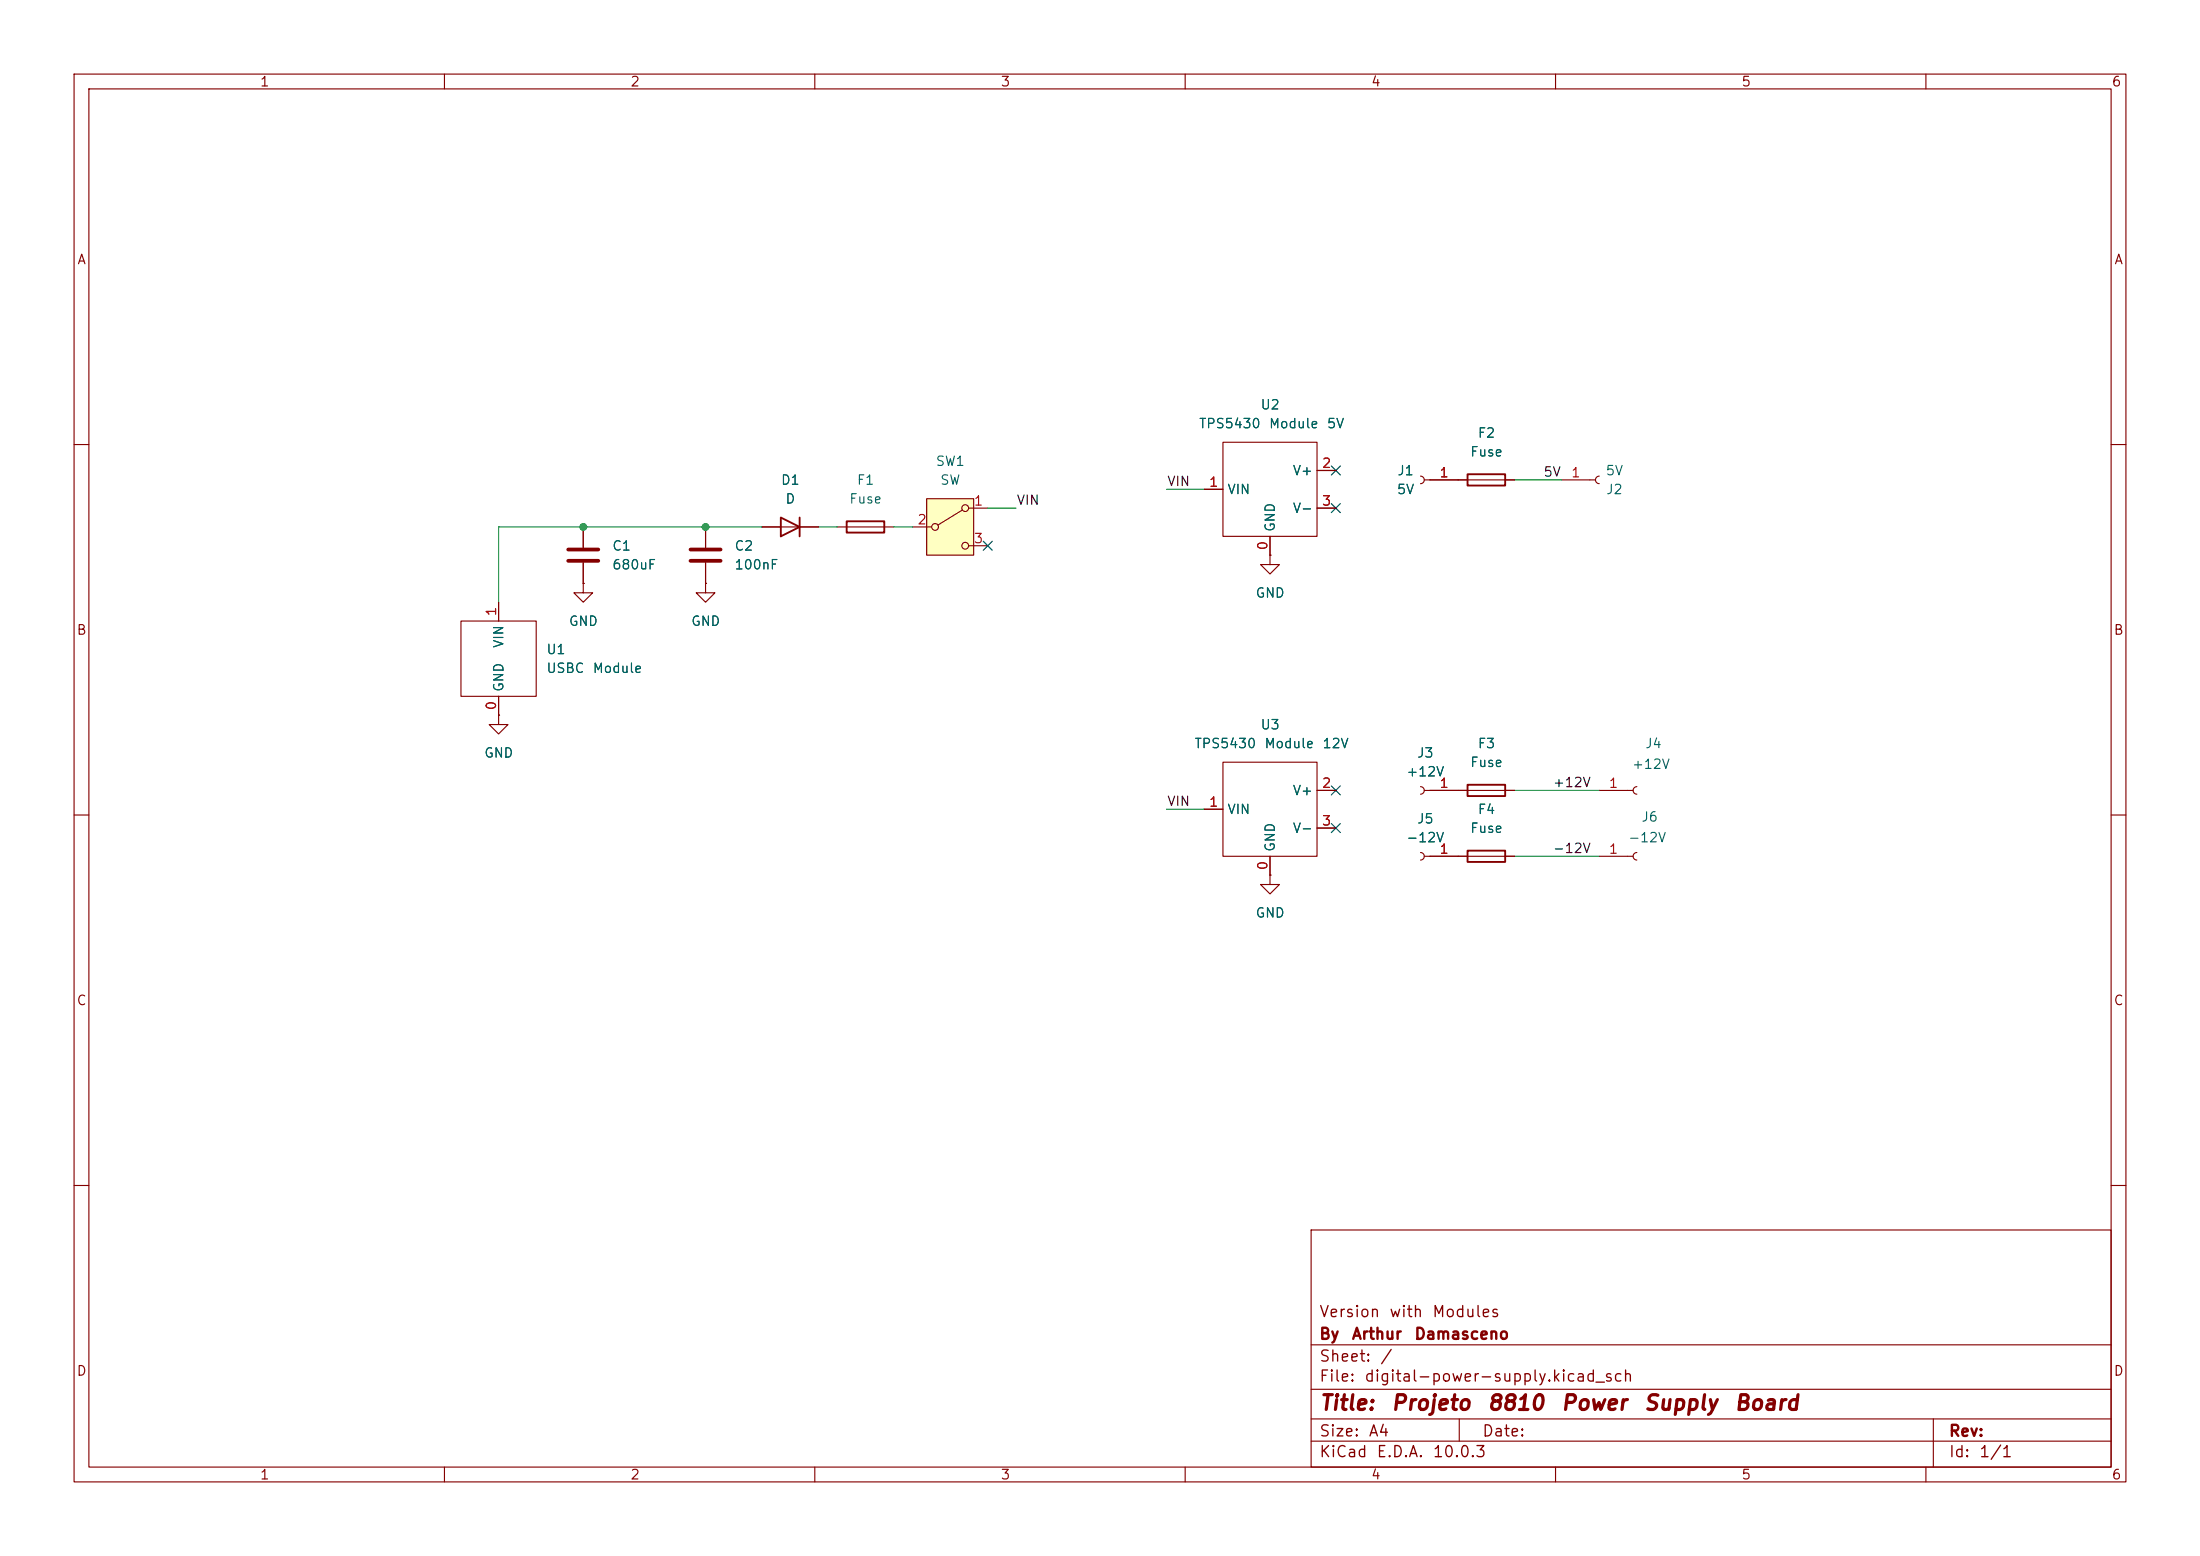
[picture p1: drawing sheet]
<svg xmlns="http://www.w3.org/2000/svg" width="297mm" height="210mm" viewBox="0 0 297 210" stroke-linecap="round" stroke-linejoin="round" font-family="sans-serif">
<g fill="none" stroke="#840000" stroke-width=".15">
<path d="M10 10h277v190h-277zM12 12h273v186h-273zM60 10v2M110 10v2M160 10v2M210 10v2M260 10v2M10 60h2M78.7 78.7v1.3h1.3l-1.3 1.3-1.2-1.3h1.2M78.7 78.7h.1M78.7 71.1v2.8M78.7 75.9v2.8"/>
<path d="M95.2 78.7v1.3h1.3l-1.3 1.3-1.2-1.3h1.2M95.2 78.7h.1M95.2 71.1v2.8M95.2 75.9v2.8M113 71.1h7.6M191.8 64.3a.51 .51 0 0 1 .5 .5 .51 .51 0 0 1-.5 .5M192.3 64.8h12.2M210.8 64.8h4.6M215.9 64.3a.51 .51 0 0 0-.5 .5 .51 .51 0 0 0 .5 .5M285 60h2M62.2 83.8h10.2v10.2h-10.2zM67.3 96.5v1.3h1.3l-1.3 1.3-1.3-1.3h1.3"/>
<path d="M67.3 96.5h.1M67.3 81.3v2.5M67.3 94v2.5M10 110h2M162.6 109.2h2.5M165.1 102.9h12.7v12.7h-12.7zM171.4 118.1v1.3h1.3l-1.3 1.3-1.2-1.3h1.2M171.4 118.1h.1M171.4 115.6v2.5M177.8 106.7h2.5M177.8 111.8h2.5M191.8 115.1a.51 .51 0 0 1 .5 .5 .51 .51 0 0 1-.5 .5"/>
<path d="M191.8 106.2a.51 .51 0 0 1 .5 .5 .51 .51 0 0 1-.5 .5M192.3 106.7h12.2M192.3 115.6h12.2M215.9 106.7h4.6M215.9 115.6h4.6M221 106.2a.51 .51 0 0 0-.5 .5 .51 .51 0 0 0 .5 .5M221 115.1a.51 .51 0 0 0-.5 .5 .51 .51 0 0 0 .5 .5M285 110h2M10 160h2M177 166h108v32h-108zM285 160h2M60 198v2"/>
<path d="M110 198v2M160 198v2M177 194.5h108M177 191.5h108M177 187.5h108M177 181.5h108M197 191.5v3M210 198v2M260 198v2M261 191.5v6.5"/>
</g>
<path d="M76.7 74.2h4.1M76.7 75.7h4.1M93.2 74.2h4.1M93.2 75.7h4.1" fill="none" stroke="#840000" stroke-width=".51"/>
<path d="M114.3 70.4h5.1v1.5h-5.1zM198.1 64h5.1v1.5h-5.1zM198.1 105.9h5.1v1.5h-5.1zM198.1 114.8h5.1v1.5h-5.1z" fill="none" stroke="#840000" stroke-width=".25"/>
<path d="M125.1 67.3h6.3v7.6h-6.3z" fill="#ffffc2"/>
<g fill="none" stroke="#840000" stroke-width=".15">
<path d="M165.1 59.7h12.7v12.7h-12.7zM78.7 78.7h.1M78.7 71.1v2.8M78.7 75.9v2.8M95.2 78.7h.1M95.2 71.1v2.8M95.2 75.9v2.8M102.9 71.1h7.6M123.2 71.1h2.5M125.1 67.3h6.3v7.6h-6.3zM129.9 68.8l-3.3 2.1M130.8 68.6h2.5"/>
<path d="M130.8 73.7h2.5M162.6 66h2.5M171.4 74.9v1.3h1.3l-1.3 1.3-1.2-1.3h1.2M171.4 74.9h.1M171.4 72.4v2.5M177.8 68.6h2.5M177.8 63.5h2.5M193 64.8h5.1M203.2 64.8h1.3M67.3 96.5h.1M67.3 81.3v2.5M67.3 94v2.5"/>
<path d="M162.6 109.2h2.5M171.4 118.1h.1M171.4 115.6v2.5M177.8 106.7h2.5M177.8 111.8h2.5M193 106.7h5.1M193 115.6h5.1M203.2 106.7h1.3M203.2 115.6h1.3"/>
<circle cx="126.2" cy="71.1" r=".46"/>
<circle cx="130.3" cy="68.6" r=".46"/>
<circle cx="130.3" cy="73.7" r=".46"/>
</g>
<path d="M105.4 69.9l2.5 1.2-2.5 1.3zM107.9 69.9v2.5" fill="none" stroke="#840000" stroke-width=".25"/>
<path d="M102.9 71.1h-35.6v10.2M110.5 71.1h2.5M120.6 71.1h2.6M133.3 68.6h3.9M157.5 66h5.1M204.5 64.8h6.3M157.5 109.2h5.1M204.5 106.7h11.4M204.5 115.6h11.4" fill="none" stroke="#009600" stroke-width=".15"/>
<path d="M132.7 73.1l1.3 1.2M134 73.1l-1.3 1.2M179.7 68l1.2 1.2M179.7 62.9l1.2 1.2M180.9 68l-1.2 1.2M180.9 62.9l-1.2 1.2M179.7 111.2l1.2 1.2M179.7 106.1l1.2 1.2M180.9 111.2l-1.2 1.2M180.9 106.1l-1.2 1.2" fill="none" stroke="#000084" stroke-width=".15"/>
<g fill="#009600" stroke="#009600" stroke-width=".14">
<circle cx="78.7" cy="71.1" r=".46"/>
<circle cx="95.2" cy="71.1" r=".46"/>
</g>
<g font-size="2" fill="#840000">
<text x="178" y="190.8">Title:</text>
<text x="187.7" y="190.8">Projeto</text>
<text x="200.7" y="190.8">8810</text>
<text x="210.6" y="190.8">Power</text>
<text x="221.8" y="190.8">Supply</text>
<text x="234" y="190.8">Board</text>
</g>
<g font-size="1.5" fill="#840000">
<text x="178" y="178.2">Version</text>
<text x="187.4" y="178.2">with</text>
<text x="193.2" y="178.2">Modules</text>
<text x="178" y="184.2">Sheet:</text>
<text x="178" y="181.2">By</text>
<text x="182.4" y="181.2">Arthur</text>
<text x="186.2" y="184.2">/</text>
<text x="190.8" y="181.2">Damasceno</text>
<text x="178" y="186.9">File:</text>
<text x="184.1" y="186.9">digital-power-supply.kicad_sch</text>
<text x="178" y="197.1">KiCad</text>
<text x="178" y="194.3">Size:</text>
<text x="184.7" y="194.3">A4</text>
<text x="185.7" y="197.1">E.D.A.</text>
<text x="193.3" y="197.1">10.0.3</text>
<text x="200" y="194.3">Date:</text>
<text x="263" y="194.3">Rev:</text>
<text x="263" y="197.1">Id:</text>
<text x="267.1" y="197.1">1/1</text>
</g>
<g font-size="1.3" fill="#840000">
<text x="35" y="12">1</text>
<text x="85" y="12">2</text>
<text x="135" y="12">3</text>
<text x="185" y="12">4</text>
<text x="235" y="12">5</text>
<text x="285" y="12">6</text>
<text x="10.3" y="36">A</text>
<text x="285.3" y="36">A</text>
<text x="10.3" y="86">B</text>
<text x="285.3" y="86">B</text>
<text x="10.3" y="136">C</text>
<text x="285.3" y="136">C</text>
<text x="10.3" y="186">D</text>
<text x="285.3" y="186">D</text>
<text x="35" y="200">1</text>
<text x="85" y="200">2</text>
<text x="135" y="200">3</text>
<text x="185" y="200">4</text>
<text x="235" y="200">5</text>
<text x="285" y="200">6</text>
</g>
<g font-size="1.3" fill="#006464">
<text x="161.8" y="58.1">TPS5430</text>
<text x="170.1" y="55.6">U2</text>
<text x="171.2" y="58.1">Module</text>
<text x="179" y="58.1">5V</text>
<text x="199.4" y="59.4">F2</text>
<text x="105.3" y="65.7">D1</text>
<text x="115.6" y="65.7">F1</text>
<text x="126.2" y="63.2">SW1</text>
<text x="126.8" y="65.7">SW</text>
<text x="174.4" y="64.5">V+</text>
<text x="188.5" y="64.5">J1</text>
<text x="198.4" y="61.9">Fuse</text>
<text x="216.7" y="64.5">5V</text>
<text x="105.9" y="68.3">D</text>
<text x="114.6" y="68.3">Fuse</text>
<text x="165.6" y="67">VIN</text>
<text x="172.4" y="71.9" transform="rotate(-90 172.4 71.9)">GND</text>
<text x="174.4" y="69.6">V-</text>
<text x="188.5" y="67">5V</text>
<text x="216.7" y="67">J2</text>
<text x="82.6" y="74.6">C1</text>
<text x="82.6" y="77.2">680uF</text>
<text x="99.1" y="74.6">C2</text>
<text x="99.1" y="77.2">100nF</text>
<text x="169.4" y="81">GND</text>
<text x="68.3" y="87.6" transform="rotate(-90 68.3 87.6)">VIN</text>
<text x="73.7" y="88.6">U1</text>
<text x="76.7" y="84.8">GND</text>
<text x="93.2" y="84.8">GND</text>
<text x="68.3" y="93.5" transform="rotate(-90 68.3 93.5)">GND</text>
<text x="73.7" y="91.1">USBC</text>
<text x="79.9" y="91.1">Module</text>
<text x="161.2" y="101.3">TPS5430</text>
<text x="170.1" y="98.8">U3</text>
<text x="170.6" y="101.3">Module</text>
<text x="178.4" y="101.3">12V</text>
<text x="199.4" y="101.3">F3</text>
<text x="222" y="101.3">J4</text>
<text x="65.3" y="102.6">GND</text>
<text x="174.4" y="107.7">V+</text>
<text x="189.8" y="105.1">+12V</text>
<text x="191.2" y="102.6">J3</text>
<text x="198.4" y="103.8">Fuse</text>
<text x="220.2" y="104.1">+12V</text>
<text x="165.6" y="110.2">VIN</text>
<text x="174.4" y="112.7">V-</text>
<text x="191.2" y="111.5">J5</text>
<text x="198.4" y="112.7">Fuse</text>
<text x="199.4" y="110.2">F4</text>
<text x="221.5" y="111.2">J6</text>
<text x="172.4" y="115.1" transform="rotate(-90 172.4 115.1)">GND</text>
<text x="189.8" y="114">-12V</text>
<text x="219.7" y="114">-12V</text>
<text x="169.4" y="124.2">GND</text>
</g>
<g font-size="1.3" fill="#0f0f0f">
<text x="157.5" y="65.9">VIN</text>
<text x="208.3" y="64.6">5V</text>
<text x="137.2" y="68.5">VIN</text>
<text x="209.5" y="106.6">+12V</text>
<text x="157.5" y="109.1">VIN</text>
<text x="209.5" y="115.4">-12V</text>
</g>
<g font-size="1.3" fill="#a90000">
<text x="178.4" y="63.5">2</text>
<text x="194.2" y="64.7">1</text>
<text x="212" y="64.7">1</text>
<text x="123.8" y="71.1">2</text>
<text x="131.4" y="68.6">1</text>
<text x="163.1" y="66">1</text>
<text x="178.4" y="68.6">3</text>
<text x="131.4" y="73.6">3</text>
<text x="171.4" y="74.4" transform="rotate(-90 171.4 74.4)">0</text>
<text x="67.3" y="83.3" transform="rotate(-90 67.3 83.3)">1</text>
<text x="67.3" y="96" transform="rotate(-90 67.3 96)">0</text>
<text x="178.4" y="106.7">2</text>
<text x="194.2" y="106.7">1</text>
<text x="217.1" y="106.7">1</text>
<text x="163.1" y="109.2">1</text>
<text x="178.4" y="111.7">3</text>
<text x="171.4" y="117.5" transform="rotate(-90 171.4 117.5)">0</text>
<text x="194.2" y="115.5">1</text>
<text x="217.1" y="115.5">1</text>
</g>
</svg>
